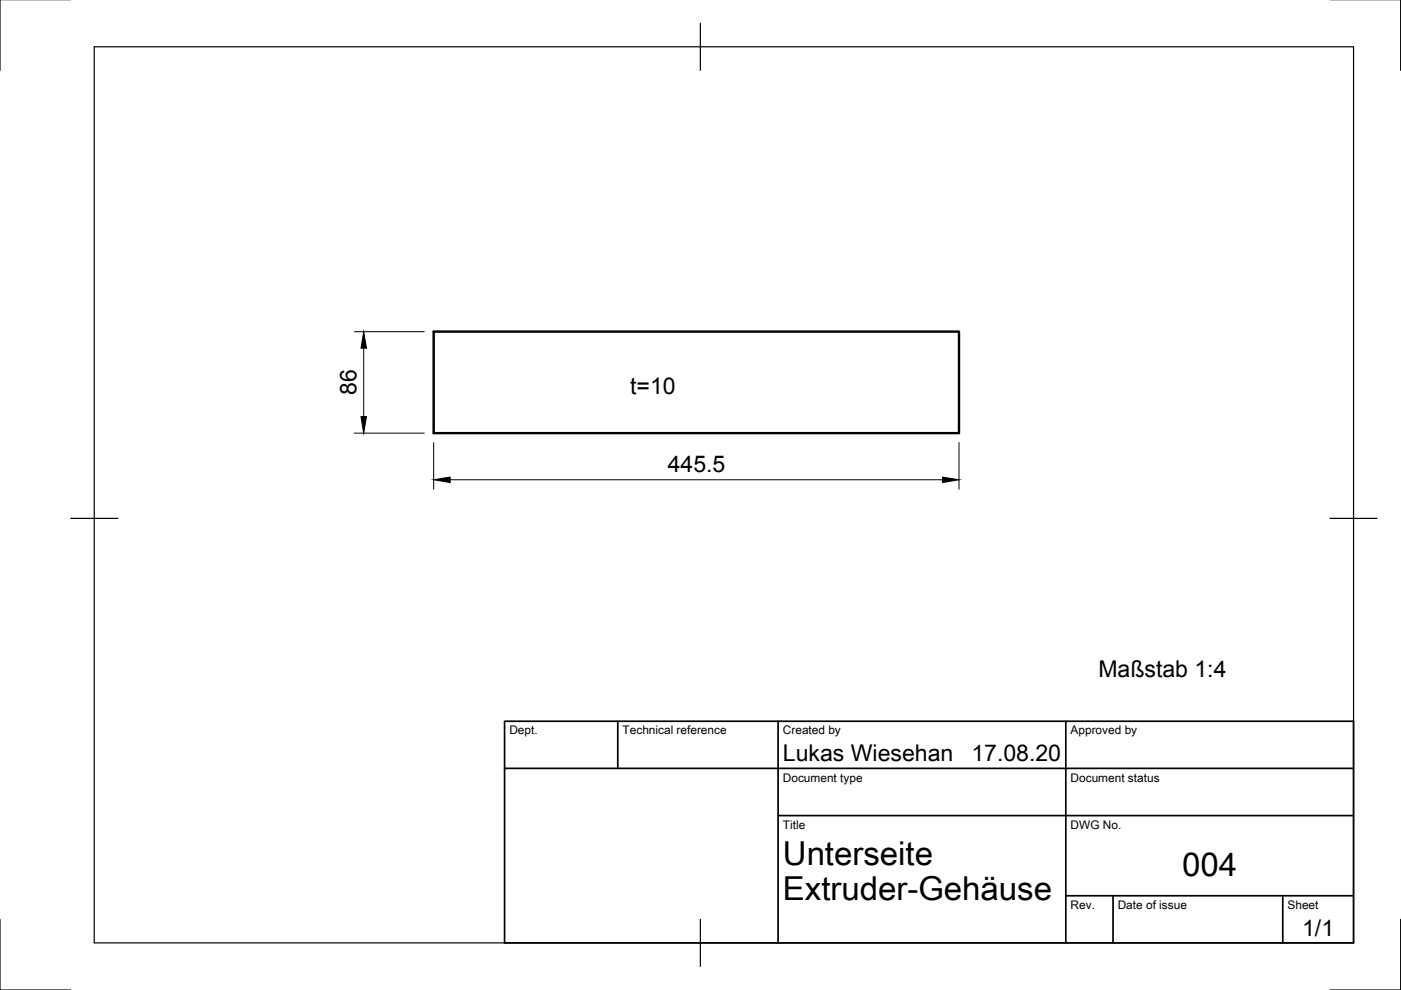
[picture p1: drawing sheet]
<svg xmlns="http://www.w3.org/2000/svg" width="297mm" height="210mm" viewBox="0 0 297 210" stroke-linecap="round" stroke-linejoin="round" font-family="sans-serif">
<!-- layer: Sichtbar -->
<path d="M91.9 70.3h111.4v21.5h-111.4z" fill="none" stroke="#000" stroke-width=".51"/>
<!-- layer: Border -->
<path d="M0 -.1v15M297 -.1v15M20 9.9h267v190h-267zM148.5 4.9v10M15 109.9h10M282 109.9h10M0 194.9v15h15M148.5 194.9v10M297 194.9v15h-15" fill="none" stroke="#000" stroke-width=".25"/>
<!-- layer: TitleBlock -->
<path d="M107 152.9h180v47h-180zM131 152.9v10M165 152.9v47M226 152.9v47M107 162.9h180M165 172.9h122M226 189.9h61M236 189.9v10M272 189.9v10" fill="none" stroke="#000" stroke-width=".36"/>
<!-- layer: Dimensions -->
<path d="M75.1 70.3h14.9M77.1 73.8v14.5M75.1 91.8h14.9M91.9 93.8v9.9M203.3 93.8v9.9M95.4 101.7h104.4" fill="none" stroke="#000" stroke-width=".21"/>
<path d="M77.1 70.3l.6 3.5h-1.2zM76.5 88.3h1.2l-.6 3.5zM91.9 101.7l3.5-.6v1.2zM199.8 101.1l3.5 .6-3.5 .6z" fill="#000" stroke="#000" stroke-width=".21"/>
<g font-size="7">
<text x="166" y="183.4">Unterseite</text>
<text x="250.7" y="185.8">004</text>
<text x="166" y="190.9">Extruder-Gehäuse</text>
</g>
<g font-size="4.9">
<text x="75.6" y="83.8" transform="rotate(-90 75.6 83.8)">86</text>
<text x="133.6" y="83.5">t=10</text>
<text x="141.6" y="100.2">445.5</text>
<text x="232.9" y="143.6">Maßstab 1:4</text>
<text x="166" y="161.4">Lukas Wiesehan</text>
<text x="206" y="161.4">17.08.20</text>
<text x="276.1" y="198.5">1/1</text>
</g>
<g font-size="2.5">
<text x="108" y="155.7">Dept.</text>
<text x="132" y="155.7">Technical reference</text>
<text x="166" y="155.7">Created by</text>
<text x="227" y="155.7">Approved by</text>
<text x="166" y="165.7">Document type</text>
<text x="227" y="165.7">Document status</text>
<text x="166" y="175.7">Title</text>
<text x="227" y="175.7">DWG No.</text>
<text x="227" y="192.7">Rev.</text>
<text x="237" y="192.7">Date of issue</text>
<text x="273" y="192.7">Sheet</text>
</g>
</svg>
